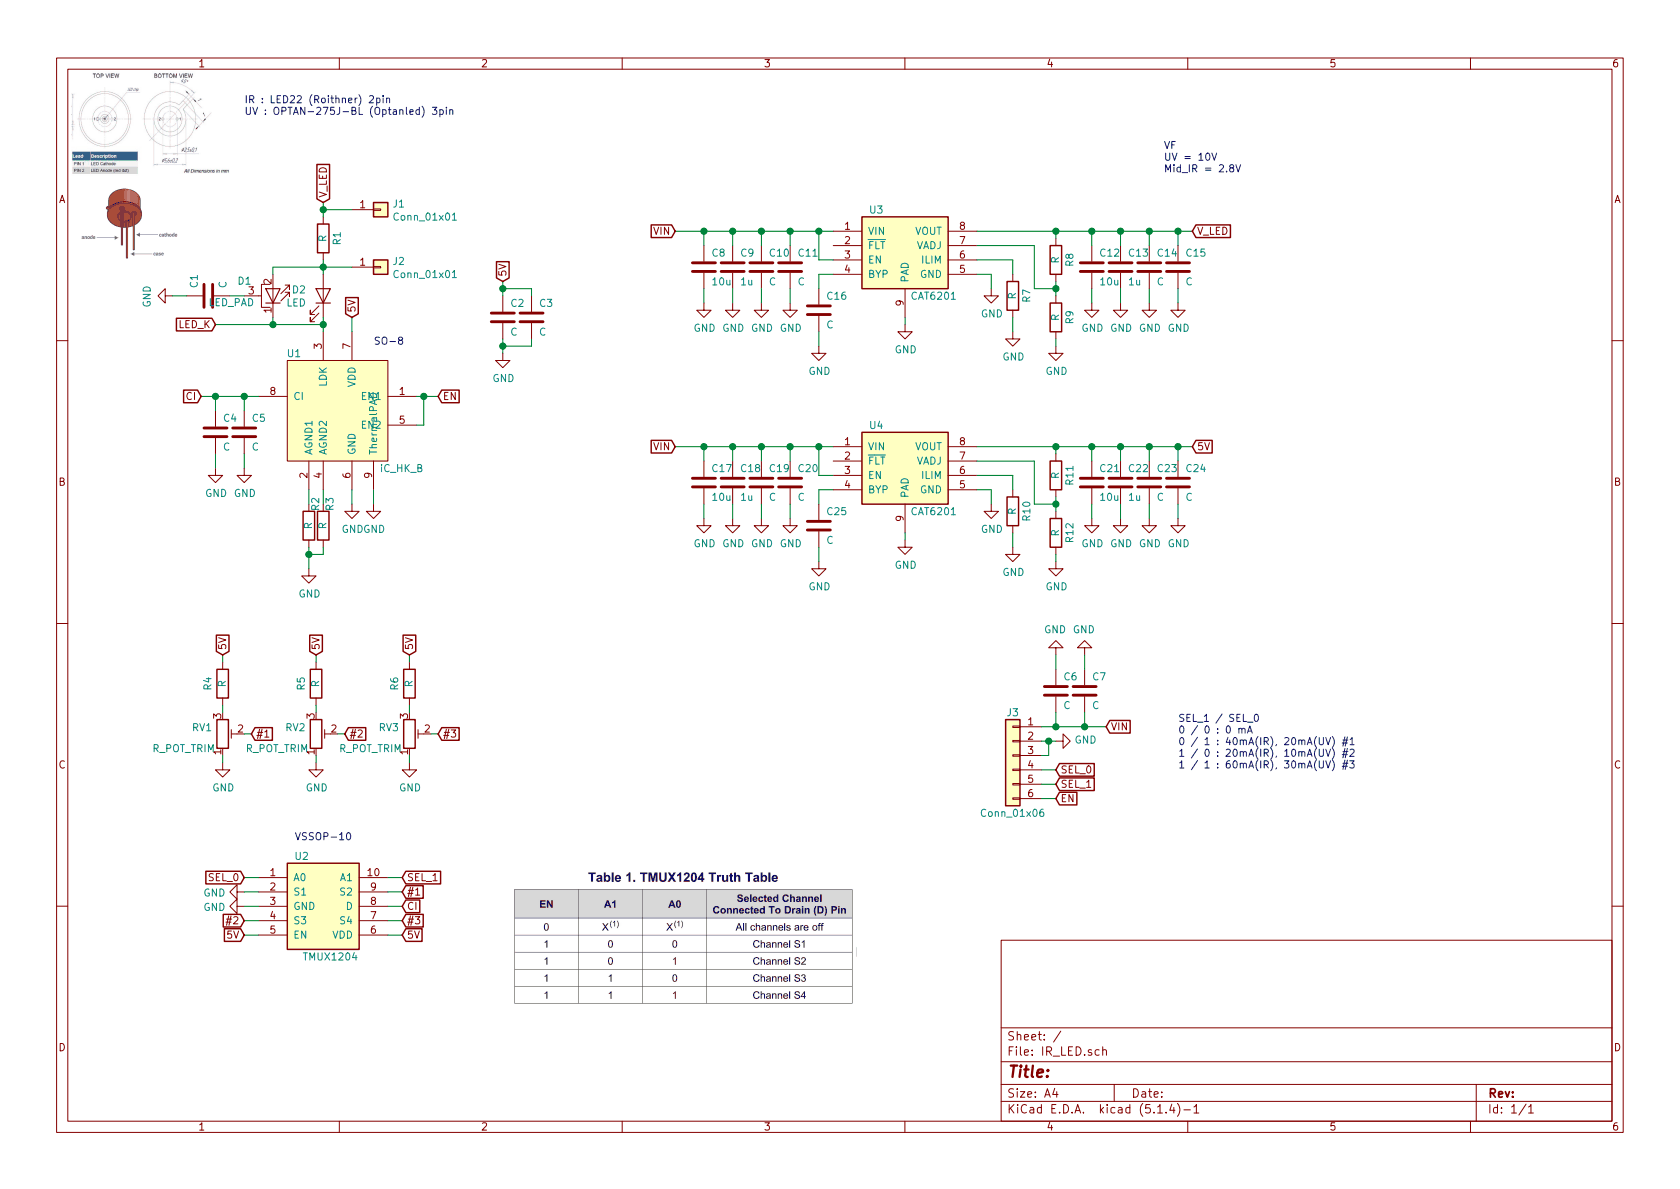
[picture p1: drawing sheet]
EESchema Schematic File Version 4
LIBS:IR_LED-cache
EELAYER 30 0
EELAYER END
$Descr A4 11693 8268
encoding utf-8
Sheet 1 1
Title ""
Date ""
Rev ""
Comp ""
Comment1 ""
Comment2 ""
Comment3 ""
Comment4 ""
$EndDescr
Text GLabel 7700 5050 2    50   Input ~ 0
VIN
$Comp
L power:GND #PWR010
U 1 1
P 7350 5150
F 0 "#PWR010" H 7350 4900 50  0001 C CNN
F 1 "GND" V 7355 5022 50  0000 R CNN
F 2 "" H 7350 5150 50  0001 C CNN
F 3 "" H 7350 5150 50  0001 C CNN
	1    7350 5150
	0    -1   -1   0   
$EndComp
Text GLabel 7350 5350 2    50   Input ~ 0
SEL_0
Text GLabel 7350 5450 2    50   Input ~ 0
SEL_1
Text GLabel 7350 5550 2    50   Input ~ 0
EN
Wire Wire Line
	7350 5550 7250 5550
Wire Wire Line
	7250 5450 7350 5450
Wire Wire Line
	7350 5350 7250 5350
Wire Wire Line
	7250 5150 7300 5150
Wire Wire Line
	7300 5150 7300 5250
Wire Wire Line
	7300 5250 7250 5250
Connection ~ 7300 5150
Wire Wire Line
	7300 5150 7350 5150
Wire Wire Line
	7250 5050 7350 5050
Text Notes 8200 5350 0    50   ~ 0
SEL_1 / SEL_0\n0 / 0 : 0 mA\n0 / 1 : 40mA(IR), 20mA(UV) #1\n1 / 0 : 20mA(IR), 10mA(UV) #2\n1 / 1 : 60mA(IR), 30mA(UV) #3
$Comp
L Wikistar:iC_HK_B U1
U 1 1
P 2350 2850
F 0 "U1" H 2100 3250 50  0000 R CNN
F 1 "iC_HK_B" H 2950 2450 50  0000 R CNN
F 2 "Package_SOIC:SOIC-8-1EP_3.9x4.9mm_P1.27mm" H 2300 3000 50  0001 C CNN
F 3 "" H 2300 3000 50  0001 C CNN
	1    2350 2850
	1    0    0    -1  
$EndComp
$Comp
L Wikistar:TMUX1204 U2
U 1 1
P 2250 6300
F 0 "U2" H 2100 6650 50  0000 C CNN
F 1 "TMUX1204" H 2300 5950 50  0000 C CNN
F 2 "Package_SSOP:VSSOP-10_3.0x3.0mm_P0.5mm" H 2050 6650 50  0001 C CNN
F 3 "" H 2300 5950 50  0001 C CNN
	1    2250 6300
	1    0    0    -1  
$EndComp
Text GLabel 1700 6100 0    50   Input ~ 0
SEL_0
Text GLabel 2800 6100 2    50   Input ~ 0
SEL_1
Text GLabel 2800 6200 2    50   Input ~ 0
#1
Text GLabel 1700 6400 0    50   Input ~ 0
#2
Text GLabel 2800 6400 2    50   Input ~ 0
#3
$Comp
L power:GND #PWR015
U 1 1
P 1700 6300
F 0 "#PWR015" H 1700 6050 50  0001 C CNN
F 1 "GND" V 1705 6172 50  0000 R CNN
F 2 "" H 1700 6300 50  0001 C CNN
F 3 "" H 1700 6300 50  0001 C CNN
	1    1700 6300
	0    1    1    0   
$EndComp
Text GLabel 1700 6500 0    50   Input ~ 0
5V
Text GLabel 2800 6500 2    50   Input ~ 0
5V
Wire Wire Line
	1700 5100 1750 5100
$Comp
L power:GND #PWR011
U 1 1
P 1550 5300
F 0 "#PWR011" H 1550 5050 50  0001 C CNN
F 1 "GND" H 1555 5127 50  0000 C CNN
F 2 "" H 1550 5300 50  0001 C CNN
F 3 "" H 1550 5300 50  0001 C CNN
	1    1550 5300
	1    0    0    -1  
$EndComp
Text GLabel 3050 2750 2    50   Input ~ 0
EN
Wire Wire Line
	3050 2750 2950 2750
Wire Wire Line
	2900 2950 2950 2950
Wire Wire Line
	2950 2950 2950 2750
Connection ~ 2950 2750
Wire Wire Line
	2950 2750 2900 2750
Wire Wire Line
	2250 2300 2250 2250
$Comp
L device:R R1
U 1 1
P 2250 1650
F 0 "R1" V 2150 1650 50  0000 C CNN
F 1 "R" V 2250 1650 50  0000 C CNN
F 2 "Resistor_SMD:R_0603_1608Metric" V 2180 1650 50  0001 C CNN
F 3 "~" H 2250 1650 50  0001 C CNN
	1    2250 1650
	-1   0    0    1   
$EndComp
Text GLabel 2250 1400 1    50   Input ~ 0
V_LED
$Comp
L conn:Conn_01x01 J2
U 1 1
P 2650 1850
F 0 "J2" H 2730 1892 50  0000 L CNN
F 1 "Conn_01x01" H 2730 1801 50  0000 L CNN
F 2 "Pin_Headers:Pin_Header_Straight_1x01_Pitch2.54mm" H 2650 1850 50  0001 C CNN
F 3 "~" H 2650 1850 50  0001 C CNN
	1    2650 1850
	1    0    0    -1  
$EndComp
$Comp
L conn:Conn_01x01 J1
U 1 1
P 2650 1450
F 0 "J1" H 2730 1492 50  0000 L CNN
F 1 "Conn_01x01" H 2730 1401 50  0000 L CNN
F 2 "Pin_Headers:Pin_Header_Straight_1x01_Pitch2.54mm" H 2650 1450 50  0001 C CNN
F 3 "~" H 2650 1450 50  0001 C CNN
	1    2650 1450
	1    0    0    -1  
$EndComp
$Comp
L device:R R2
U 1 1
P 2150 3650
F 0 "R2" V 2100 3500 50  0000 C CNN
F 1 "R" V 2150 3650 50  0000 C CNN
F 2 "Resistor_SMD:R_0603_1608Metric" V 2080 3650 50  0001 C CNN
F 3 "~" H 2150 3650 50  0001 C CNN
	1    2150 3650
	-1   0    0    1   
$EndComp
$Comp
L device:R R3
U 1 1
P 2250 3650
F 0 "R3" V 2200 3500 50  0000 C CNN
F 1 "R" V 2250 3650 50  0000 C CNN
F 2 "Resistor_SMD:R_0603_1608Metric" V 2180 3650 50  0001 C CNN
F 3 "~" H 2250 3650 50  0001 C CNN
	1    2250 3650
	-1   0    0    1   
$EndComp
$Comp
L power:GND #PWR07
U 1 1
P 2150 3950
F 0 "#PWR07" H 2150 3700 50  0001 C CNN
F 1 "GND" H 2155 3777 50  0000 C CNN
F 2 "" H 2150 3950 50  0001 C CNN
F 3 "" H 2150 3950 50  0001 C CNN
	1    2150 3950
	1    0    0    -1  
$EndComp
Wire Wire Line
	2150 3400 2150 3500
Wire Wire Line
	2250 3400 2250 3500
Wire Wire Line
	2150 3800 2150 3850
Wire Wire Line
	2250 3800 2250 3850
Wire Wire Line
	2250 3850 2150 3850
Connection ~ 2150 3850
Wire Wire Line
	2150 3850 2150 3950
$Comp
L power:GND #PWR05
U 1 1
P 2450 3500
F 0 "#PWR05" H 2450 3250 50  0001 C CNN
F 1 "GND" H 2455 3327 50  0000 C CNN
F 2 "" H 2450 3500 50  0001 C CNN
F 3 "" H 2450 3500 50  0001 C CNN
	1    2450 3500
	1    0    0    -1  
$EndComp
Wire Wire Line
	2450 3400 2450 3500
$Comp
L power:GND #PWR06
U 1 1
P 2600 3500
F 0 "#PWR06" H 2600 3250 50  0001 C CNN
F 1 "GND" H 2605 3327 50  0000 C CNN
F 2 "" H 2600 3500 50  0001 C CNN
F 3 "" H 2600 3500 50  0001 C CNN
	1    2600 3500
	1    0    0    -1  
$EndComp
Wire Wire Line
	2600 3500 2600 3400
Text GLabel 2450 2200 1    50   Input ~ 0
5V
$Comp
L device:LED D2
U 1 1
P 2250 2050
F 0 "D2" V 2289 1933 50  0000 R CNN
F 1 "LED" V 2198 1933 50  0000 R CNN
F 2 "LED_THT:LED_D5.0mm" H 2250 2050 50  0001 C CNN
F 3 "~" H 2250 2050 50  0001 C CNN
	1    2250 2050
	0    1    -1   0   
$EndComp
Wire Wire Line
	2450 2200 2450 2300
Wire Wire Line
	2250 1800 2250 1850
Connection ~ 2250 1850
Wire Wire Line
	2250 1850 2250 1900
Text GLabel 1500 2250 0    50   Input ~ 0
LED_K
Wire Wire Line
	2450 1850 2250 1850
Wire Wire Line
	1500 2250 1900 2250
Connection ~ 2250 2250
Wire Wire Line
	2250 2250 2250 2200
Wire Wire Line
	2250 1400 2250 1450
Wire Wire Line
	2250 1450 2450 1450
Connection ~ 2250 1450
Wire Wire Line
	2250 1450 2250 1500
Wire Wire Line
	1700 6100 1800 6100
Wire Wire Line
	1800 6200 1700 6200
Wire Wire Line
	1700 6300 1800 6300
Wire Wire Line
	1800 6400 1700 6400
Wire Wire Line
	1700 6500 1800 6500
Wire Wire Line
	2700 6500 2800 6500
Wire Wire Line
	2800 6400 2700 6400
Wire Wire Line
	2700 6300 2800 6300
Wire Wire Line
	2800 6200 2700 6200
Wire Wire Line
	2700 6100 2800 6100
$Comp
L device:C C5
U 1 1
P 1700 3000
F 0 "C5" H 1750 3100 50  0000 L CNN
F 1 "C" H 1750 2900 50  0000 L CNN
F 2 "Capacitor_SMD:C_0603_1608Metric" H 1738 2850 50  0001 C CNN
F 3 "~" H 1700 3000 50  0001 C CNN
	1    1700 3000
	1    0    0    -1  
$EndComp
$Comp
L power:GND #PWR04
U 1 1
P 1700 3250
F 0 "#PWR04" H 1700 3000 50  0001 C CNN
F 1 "GND" H 1705 3077 50  0000 C CNN
F 2 "" H 1700 3250 50  0001 C CNN
F 3 "" H 1700 3250 50  0001 C CNN
	1    1700 3250
	1    0    0    -1  
$EndComp
Wire Wire Line
	1700 3250 1700 3150
Text GLabel 2800 6300 2    50   Input ~ 0
CI
Wire Wire Line
	1800 2750 1700 2750
Wire Wire Line
	1700 2750 1700 2850
Connection ~ 1700 2750
Text GLabel 1400 2750 0    50   Input ~ 0
CI
$Comp
L device:R_POT_TRIM RV2
U 1 1
P 2200 5100
F 0 "RV2" H 2130 5146 50  0000 R CNN
F 1 "R_POT_TRIM" H 2150 5000 50  0000 R CNN
F 2 "Wiki:ST-32A" H 2200 5100 50  0001 C CNN
F 3 "~" H 2200 5100 50  0001 C CNN
	1    2200 5100
	1    0    0    -1  
$EndComp
Text GLabel 2400 5100 2    50   Input ~ 0
#2
Text GLabel 3050 5100 2    50   Input ~ 0
#3
Wire Wire Line
	1550 5250 1550 5300
Text GLabel 1750 5100 2    50   Input ~ 0
#1
Text GLabel 1550 4550 1    50   Input ~ 0
5V
Wire Wire Line
	1550 4550 1550 4600
Wire Wire Line
	1550 4900 1550 4950
$Comp
L device:R_POT_TRIM RV1
U 1 1
P 1550 5100
F 0 "RV1" H 1480 5146 50  0000 R CNN
F 1 "R_POT_TRIM" H 1500 5000 50  0000 R CNN
F 2 "Wiki:ST-32A" H 1550 5100 50  0001 C CNN
F 3 "~" H 1550 5100 50  0001 C CNN
	1    1550 5100
	1    0    0    -1  
$EndComp
$Comp
L device:R R4
U 1 1
P 1550 4750
F 0 "R4" V 1650 4750 50  0000 C CNN
F 1 "R" V 1550 4750 50  0000 C CNN
F 2 "Resistor_SMD:R_0603_1608Metric" V 1480 4750 50  0001 C CNN
F 3 "~" H 1550 4750 50  0001 C CNN
	1    1550 4750
	-1   0    0    1   
$EndComp
$Comp
L device:R_POT_TRIM RV3
U 1 1
P 2850 5100
F 0 "RV3" H 2780 5146 50  0000 R CNN
F 1 "R_POT_TRIM" H 2800 5000 50  0000 R CNN
F 2 "Wiki:ST-32A" H 2850 5100 50  0001 C CNN
F 3 "~" H 2850 5100 50  0001 C CNN
	1    2850 5100
	1    0    0    -1  
$EndComp
Text GLabel 2200 4550 1    50   Input ~ 0
5V
Wire Wire Line
	2200 4550 2200 4600
Wire Wire Line
	2200 4900 2200 4950
$Comp
L device:R R5
U 1 1
P 2200 4750
F 0 "R5" V 2300 4750 50  0000 C CNN
F 1 "R" V 2200 4750 50  0000 C CNN
F 2 "Resistor_SMD:R_0603_1608Metric" V 2130 4750 50  0001 C CNN
F 3 "~" H 2200 4750 50  0001 C CNN
	1    2200 4750
	-1   0    0    1   
$EndComp
Text GLabel 2850 4550 1    50   Input ~ 0
5V
Wire Wire Line
	2850 4550 2850 4600
Wire Wire Line
	2850 4900 2850 4950
$Comp
L device:R R6
U 1 1
P 2850 4750
F 0 "R6" V 2950 4750 50  0000 C CNN
F 1 "R" V 2850 4750 50  0000 C CNN
F 2 "Resistor_SMD:R_0603_1608Metric" V 2780 4750 50  0001 C CNN
F 3 "~" H 2850 4750 50  0001 C CNN
	1    2850 4750
	-1   0    0    1   
$EndComp
Wire Wire Line
	3050 5100 3000 5100
Wire Wire Line
	2400 5100 2350 5100
$Comp
L power:GND #PWR012
U 1 1
P 2200 5300
F 0 "#PWR012" H 2200 5050 50  0001 C CNN
F 1 "GND" H 2205 5127 50  0000 C CNN
F 2 "" H 2200 5300 50  0001 C CNN
F 3 "" H 2200 5300 50  0001 C CNN
	1    2200 5300
	1    0    0    -1  
$EndComp
Wire Wire Line
	2200 5250 2200 5300
$Comp
L power:GND #PWR013
U 1 1
P 2850 5300
F 0 "#PWR013" H 2850 5050 50  0001 C CNN
F 1 "GND" H 2855 5127 50  0000 C CNN
F 2 "" H 2850 5300 50  0001 C CNN
F 3 "" H 2850 5300 50  0001 C CNN
	1    2850 5300
	1    0    0    -1  
$EndComp
Wire Wire Line
	2850 5250 2850 5300
Wire Wire Line
	1500 3250 1500 3150
$Comp
L power:GND #PWR03
U 1 1
P 1500 3250
F 0 "#PWR03" H 1500 3000 50  0001 C CNN
F 1 "GND" H 1505 3077 50  0000 C CNN
F 2 "" H 1500 3250 50  0001 C CNN
F 3 "" H 1500 3250 50  0001 C CNN
	1    1500 3250
	1    0    0    -1  
$EndComp
Wire Wire Line
	1700 2750 1500 2750
Wire Wire Line
	1400 2750 1500 2750
Connection ~ 1500 2750
Wire Wire Line
	1500 2750 1500 2850
$Comp
L device:C C4
U 1 1
P 1500 3000
F 0 "C4" H 1550 3100 50  0000 L CNN
F 1 "C" H 1550 2900 50  0000 L CNN
F 2 "Capacitor_SMD:C_0603_1608Metric" H 1538 2850 50  0001 C CNN
F 3 "~" H 1500 3000 50  0001 C CNN
	1    1500 3000
	1    0    0    -1  
$EndComp
Text Notes 2600 2400 0    50   ~ 0
SO-8
Text Notes 2050 5850 0    50   ~ 0
VSSOP-10
Text Notes 1700 800  0    50   ~ 0
IR : LED22 (Roithner) 2pin\nUV : OPTAN-275J-BL (Optanled) 3pin
$Comp
L device:C C6
U 1 1
P 7350 4800
F 0 "C6" H 7400 4900 50  0000 L CNN
F 1 "C" H 7400 4700 50  0000 L CNN
F 2 "Capacitor_SMD:C_0603_1608Metric" H 7388 4650 50  0001 C CNN
F 3 "~" H 7350 4800 50  0001 C CNN
	1    7350 4800
	1    0    0    -1  
$EndComp
$Comp
L device:C C7
U 1 1
P 7550 4800
F 0 "C7" H 7600 4900 50  0000 L CNN
F 1 "C" H 7600 4700 50  0000 L CNN
F 2 "Capacitor_SMD:C_0603_1608Metric" H 7588 4650 50  0001 C CNN
F 3 "~" H 7550 4800 50  0001 C CNN
	1    7550 4800
	1    0    0    -1  
$EndComp
Wire Wire Line
	7350 4950 7350 5050
Connection ~ 7350 5050
Wire Wire Line
	7350 5050 7550 5050
Wire Wire Line
	7550 4950 7550 5050
Connection ~ 7550 5050
Wire Wire Line
	7550 5050 7700 5050
$Comp
L power:GND #PWR08
U 1 1
P 7350 4550
F 0 "#PWR08" H 7350 4300 50  0001 C CNN
F 1 "GND" H 7355 4377 50  0000 C CNN
F 2 "" H 7350 4550 50  0001 C CNN
F 3 "" H 7350 4550 50  0001 C CNN
	1    7350 4550
	-1   0    0    1   
$EndComp
Wire Wire Line
	7350 4550 7350 4650
$Comp
L power:GND #PWR09
U 1 1
P 7550 4550
F 0 "#PWR09" H 7550 4300 50  0001 C CNN
F 1 "GND" H 7555 4377 50  0000 C CNN
F 2 "" H 7550 4550 50  0001 C CNN
F 3 "" H 7550 4550 50  0001 C CNN
	1    7550 4550
	-1   0    0    1   
$EndComp
Wire Wire Line
	7550 4550 7550 4650
$Comp
L device:C C2
U 1 1
P 3500 2200
F 0 "C2" H 3550 2300 50  0000 L CNN
F 1 "C" H 3550 2100 50  0000 L CNN
F 2 "Capacitor_SMD:C_0603_1608Metric" H 3538 2050 50  0001 C CNN
F 3 "~" H 3500 2200 50  0001 C CNN
	1    3500 2200
	1    0    0    -1  
$EndComp
Text GLabel 3500 1950 1    50   Input ~ 0
5V
$Comp
L power:GND #PWR02
U 1 1
P 3500 2450
F 0 "#PWR02" H 3500 2200 50  0001 C CNN
F 1 "GND" H 3505 2277 50  0000 C CNN
F 2 "" H 3500 2450 50  0001 C CNN
F 3 "" H 3500 2450 50  0001 C CNN
	1    3500 2450
	1    0    0    -1  
$EndComp
Wire Wire Line
	3500 2450 3500 2400
Wire Wire Line
	3500 2050 3500 2000
$Comp
L device:C C3
U 1 1
P 3700 2200
F 0 "C3" H 3750 2300 50  0000 L CNN
F 1 "C" H 3750 2100 50  0000 L CNN
F 2 "Capacitor_SMD:C_0603_1608Metric" H 3738 2050 50  0001 C CNN
F 3 "~" H 3700 2200 50  0001 C CNN
	1    3700 2200
	1    0    0    -1  
$EndComp
Wire Wire Line
	3500 2000 3700 2000
Wire Wire Line
	3700 2000 3700 2050
Connection ~ 3500 2000
Wire Wire Line
	3500 2000 3500 1950
Wire Wire Line
	3700 2350 3700 2400
Wire Wire Line
	3700 2400 3500 2400
Connection ~ 3500 2400
Wire Wire Line
	3500 2400 3500 2350
$Comp
L device:LED_PAD D1
U 1 1
P 1900 2050
F 0 "D1" V 2000 1800 50  0000 L CNN
F 1 "LED_PAD" V 1850 1600 50  0000 L CNN
F 2 "LED_THT:LED_D5.0mm" H 1900 2050 50  0001 C CNN
F 3 "~" H 1900 2050 50  0001 C CNN
	1    1900 2050
	0    1    -1   0   
$EndComp
Wire Wire Line
	1900 1900 1900 1850
Wire Wire Line
	1900 1850 2250 1850
Wire Wire Line
	1900 2200 1900 2250
Connection ~ 1900 2250
Wire Wire Line
	1900 2250 2250 2250
$Comp
L power:GND #PWR01
U 1 1
P 1200 2050
F 0 "#PWR01" H 1200 1800 50  0001 C CNN
F 1 "GND" H 1205 1877 50  0000 C CNN
F 2 "" H 1200 2050 50  0001 C CNN
F 3 "" H 1200 2050 50  0001 C CNN
	1    1200 2050
	0    1    1    0   
$EndComp
Wire Wire Line
	1200 2050 1300 2050
Wire Wire Line
	1600 2050 1700 2050
$Comp
L device:C C1
U 1 1
P 1450 2050
F 0 "C1" H 1500 2150 50  0000 L CNN
F 1 "C" H 1500 1950 50  0000 L CNN
F 2 "Capacitor_SMD:C_0603_1608Metric" H 1488 1900 50  0001 C CNN
F 3 "~" H 1450 2050 50  0001 C CNN
	1    1450 2050
	0    -1   -1   0   
$EndComp
$Comp
L conn:Conn_01x06 J3
U 1 1
P 7050 5250
F 0 "J3" H 7050 5550 50  0000 C CNN
F 1 "Conn_01x06" H 7050 4850 50  0000 C CNN
F 2 "Wiki:5268-06A" H 7050 5250 50  0001 C CNN
F 3 "~" H 7050 5250 50  0001 C CNN
	1    7050 5250
	-1   0    0    -1  
$EndComp
$Comp
L power:GND #PWR014
U 1 1
P 1700 6200
F 0 "#PWR014" H 1700 5950 50  0001 C CNN
F 1 "GND" V 1705 6072 50  0000 R CNN
F 2 "" H 1700 6200 50  0001 C CNN
F 3 "" H 1700 6200 50  0001 C CNN
	1    1700 6200
	0    1    1    0   
$EndComp
Text GLabel 8300 3100 2    50   Input ~ 0
5V
Text GLabel 8300 1600 2    50   Input ~ 0
V_LED
$Comp
L device:C C8
U 1 1
P 4900 1850
F 0 "C8" H 4950 1950 50  0000 L CNN
F 1 "10u" H 4950 1750 50  0000 L CNN
F 2 "Capacitor_SMD:C_1206_3216Metric" H 4938 1700 50  0001 C CNN
F 3 "~" H 4900 1850 50  0001 C CNN
	1    4900 1850
	1    0    0    -1  
$EndComp
$Comp
L device:C C10
U 1 1
P 5300 1850
F 0 "C10" H 5350 1950 50  0000 L CNN
F 1 "C" H 5350 1750 50  0000 L CNN
F 2 "Capacitor_SMD:C_0603_1608Metric" H 5338 1700 50  0001 C CNN
F 3 "~" H 5300 1850 50  0001 C CNN
	1    5300 1850
	1    0    0    -1  
$EndComp
$Comp
L device:C C14
U 1 1
P 8000 1850
F 0 "C14" H 8050 1950 50  0000 L CNN
F 1 "C" H 8050 1750 50  0000 L CNN
F 2 "Capacitor_SMD:C_0603_1608Metric" H 8038 1700 50  0001 C CNN
F 3 "~" H 8000 1850 50  0001 C CNN
	1    8000 1850
	1    0    0    -1  
$EndComp
$Comp
L power:GND #PWR016
U 1 1
P 5700 2400
F 0 "#PWR016" H 5700 2150 50  0001 C CNN
F 1 "GND" H 5705 2227 50  0000 C CNN
F 2 "" H 5700 2400 50  0001 C CNN
F 3 "" H 5700 2400 50  0001 C CNN
	1    5700 2400
	1    0    0    -1  
$EndComp
Wire Wire Line
	5500 1600 5500 1700
$Comp
L power:GND #PWR020
U 1 1
P 5500 2100
F 0 "#PWR020" H 5500 1850 50  0001 C CNN
F 1 "GND" H 5505 1927 50  0000 C CNN
F 2 "" H 5500 2100 50  0001 C CNN
F 3 "" H 5500 2100 50  0001 C CNN
	1    5500 2100
	1    0    0    -1  
$EndComp
Wire Wire Line
	5500 2100 5500 2000
$Comp
L power:GND #PWR019
U 1 1
P 5300 2100
F 0 "#PWR019" H 5300 1850 50  0001 C CNN
F 1 "GND" H 5305 1927 50  0000 C CNN
F 2 "" H 5300 2100 50  0001 C CNN
F 3 "" H 5300 2100 50  0001 C CNN
	1    5300 2100
	1    0    0    -1  
$EndComp
Wire Wire Line
	5300 2100 5300 2000
$Comp
L power:GND #PWR018
U 1 1
P 5100 2100
F 0 "#PWR018" H 5100 1850 50  0001 C CNN
F 1 "GND" H 5105 1927 50  0000 C CNN
F 2 "" H 5100 2100 50  0001 C CNN
F 3 "" H 5100 2100 50  0001 C CNN
	1    5100 2100
	1    0    0    -1  
$EndComp
Wire Wire Line
	5100 2100 5100 2000
Wire Wire Line
	5500 1600 5300 1600
Wire Wire Line
	5300 1600 5300 1700
Wire Wire Line
	5300 1600 5100 1600
Wire Wire Line
	5100 1600 5100 1700
Connection ~ 5300 1600
Text GLabel 4700 1600 0    50   Input ~ 0
VIN
Wire Wire Line
	4700 1600 4900 1600
Connection ~ 5100 1600
Wire Wire Line
	4900 1700 4900 1600
Connection ~ 4900 1600
Wire Wire Line
	4900 1600 5100 1600
$Comp
L power:GND #PWR017
U 1 1
P 4900 2100
F 0 "#PWR017" H 4900 1850 50  0001 C CNN
F 1 "GND" H 4905 1927 50  0000 C CNN
F 2 "" H 4900 2100 50  0001 C CNN
F 3 "" H 4900 2100 50  0001 C CNN
	1    4900 2100
	1    0    0    -1  
$EndComp
Wire Wire Line
	4900 2100 4900 2000
$Comp
L device:C C9
U 1 1
P 5100 1850
F 0 "C9" H 5150 1950 50  0000 L CNN
F 1 "1u" H 5150 1750 50  0000 L CNN
F 2 "Capacitor_SMD:C_0603_1608Metric" H 5138 1700 50  0001 C CNN
F 3 "~" H 5100 1850 50  0001 C CNN
	1    5100 1850
	1    0    0    -1  
$EndComp
$Comp
L device:R R8
U 1 1
P 7350 1800
F 0 "R8" V 7250 1800 50  0000 C CNN
F 1 "R" V 7350 1800 50  0000 C CNN
F 2 "Resistor_SMD:R_0603_1608Metric" V 7280 1800 50  0001 C CNN
F 3 "~" H 7350 1800 50  0001 C CNN
	1    7350 1800
	-1   0    0    1   
$EndComp
$Comp
L device:R R7
U 1 1
P 7050 2050
F 0 "R7" V 6950 2050 50  0000 C CNN
F 1 "R" V 7050 2050 50  0000 C CNN
F 2 "Resistor_SMD:R_0603_1608Metric" V 6980 2050 50  0001 C CNN
F 3 "~" H 7050 2050 50  0001 C CNN
	1    7050 2050
	-1   0    0    1   
$EndComp
$Comp
L power:GND #PWR025
U 1 1
P 7350 2400
F 0 "#PWR025" H 7350 2150 50  0001 C CNN
F 1 "GND" H 7355 2227 50  0000 C CNN
F 2 "" H 7350 2400 50  0001 C CNN
F 3 "" H 7350 2400 50  0001 C CNN
	1    7350 2400
	1    0    0    -1  
$EndComp
Wire Wire Line
	7350 2400 7350 2350
$Comp
L device:C C11
U 1 1
P 5500 1850
F 0 "C11" H 5550 1950 50  0000 L CNN
F 1 "C" H 5550 1750 50  0000 L CNN
F 2 "Capacitor_SMD:C_0603_1608Metric" H 5538 1700 50  0001 C CNN
F 3 "~" H 5500 1850 50  0001 C CNN
	1    5500 1850
	1    0    0    -1  
$EndComp
$Comp
L device:C C13
U 1 1
P 7800 1850
F 0 "C13" H 7850 1950 50  0000 L CNN
F 1 "1u" H 7850 1750 50  0000 L CNN
F 2 "Capacitor_SMD:C_0603_1608Metric" H 7838 1700 50  0001 C CNN
F 3 "~" H 7800 1850 50  0001 C CNN
	1    7800 1850
	1    0    0    -1  
$EndComp
$Comp
L device:C C15
U 1 1
P 8200 1850
F 0 "C15" H 8250 1950 50  0000 L CNN
F 1 "C" H 8250 1750 50  0000 L CNN
F 2 "Capacitor_SMD:C_0603_1608Metric" H 8238 1700 50  0001 C CNN
F 3 "~" H 8200 1850 50  0001 C CNN
	1    8200 1850
	1    0    0    -1  
$EndComp
Wire Wire Line
	8300 1600 8200 1600
Wire Wire Line
	8200 1600 8200 1700
Wire Wire Line
	8200 1600 8000 1600
Connection ~ 8200 1600
Wire Wire Line
	7600 1700 7600 1600
Wire Wire Line
	7800 1700 7800 1600
Connection ~ 7800 1600
Wire Wire Line
	7800 1600 7600 1600
Wire Wire Line
	8000 1700 8000 1600
Connection ~ 8000 1600
Wire Wire Line
	8000 1600 7800 1600
$Comp
L power:GND #PWR024
U 1 1
P 8200 2100
F 0 "#PWR024" H 8200 1850 50  0001 C CNN
F 1 "GND" H 8205 1927 50  0000 C CNN
F 2 "" H 8200 2100 50  0001 C CNN
F 3 "" H 8200 2100 50  0001 C CNN
	1    8200 2100
	1    0    0    -1  
$EndComp
Wire Wire Line
	8200 2100 8200 2000
$Comp
L power:GND #PWR023
U 1 1
P 8000 2100
F 0 "#PWR023" H 8000 1850 50  0001 C CNN
F 1 "GND" H 8005 1927 50  0000 C CNN
F 2 "" H 8000 2100 50  0001 C CNN
F 3 "" H 8000 2100 50  0001 C CNN
	1    8000 2100
	1    0    0    -1  
$EndComp
Wire Wire Line
	8000 2100 8000 2000
$Comp
L power:GND #PWR022
U 1 1
P 7800 2100
F 0 "#PWR022" H 7800 1850 50  0001 C CNN
F 1 "GND" H 7805 1927 50  0000 C CNN
F 2 "" H 7800 2100 50  0001 C CNN
F 3 "" H 7800 2100 50  0001 C CNN
	1    7800 2100
	1    0    0    -1  
$EndComp
Wire Wire Line
	7800 2100 7800 2000
$Comp
L power:GND #PWR021
U 1 1
P 7600 2100
F 0 "#PWR021" H 7600 1850 50  0001 C CNN
F 1 "GND" H 7605 1927 50  0000 C CNN
F 2 "" H 7600 2100 50  0001 C CNN
F 3 "" H 7600 2100 50  0001 C CNN
	1    7600 2100
	1    0    0    -1  
$EndComp
Wire Wire Line
	7600 2100 7600 2000
$Comp
L device:C C12
U 1 1
P 7600 1850
F 0 "C12" H 7650 1950 50  0000 L CNN
F 1 "10u" H 7650 1750 50  0000 L CNN
F 2 "Capacitor_SMD:C_1206_3216Metric" H 7638 1700 50  0001 C CNN
F 3 "~" H 7600 1850 50  0001 C CNN
	1    7600 1850
	1    0    0    -1  
$EndComp
Wire Wire Line
	5800 1600 5700 1600
Connection ~ 5500 1600
Wire Wire Line
	7350 1600 7350 1650
Wire Wire Line
	7600 1600 7350 1600
Connection ~ 7600 1600
Text Notes 8100 1200 0    50   ~ 0
VF\nUV = 10V\nMid_IR = 2.8V
$Comp
L power:GND #PWR027
U 1 1
P 6300 2250
F 0 "#PWR027" H 6300 2000 50  0001 C CNN
F 1 "GND" H 6305 2077 50  0000 C CNN
F 2 "" H 6300 2250 50  0001 C CNN
F 3 "" H 6300 2250 50  0001 C CNN
	1    6300 2250
	1    0    0    -1  
$EndComp
$Comp
L Wikistar:CAT6201 U3
U 1 1
P 6300 1750
F 0 "U3" H 6100 2050 50  0000 C CNN
F 1 "CAT6201" H 6500 1450 50  0000 C CNN
F 2 "Wiki:TDFN-8(ON semi)" H 6500 1450 50  0001 C CNN
F 3 "" H 6100 2050 50  0001 C CNN
	1    6300 1750
	1    0    0    -1  
$EndComp
Wire Wire Line
	7350 1950 7350 2000
Wire Wire Line
	5800 1800 5700 1800
Wire Wire Line
	5700 1800 5700 1600
Connection ~ 5700 1600
Wire Wire Line
	5700 1600 5500 1600
$Comp
L device:C C16
U 1 1
P 5700 2150
F 0 "C16" H 5750 2250 50  0000 L CNN
F 1 "C" H 5750 2050 50  0000 L CNN
F 2 "Capacitor_SMD:C_0603_1608Metric" H 5738 2000 50  0001 C CNN
F 3 "~" H 5700 2150 50  0001 C CNN
	1    5700 2150
	1    0    0    -1  
$EndComp
Wire Wire Line
	5800 1900 5700 1900
Wire Wire Line
	5700 1900 5700 2000
Wire Wire Line
	5700 2400 5700 2300
Wire Wire Line
	6300 2200 6300 2250
$Comp
L power:GND #PWR026
U 1 1
P 6900 2000
F 0 "#PWR026" H 6900 1750 50  0001 C CNN
F 1 "GND" H 6905 1827 50  0000 C CNN
F 2 "" H 6900 2000 50  0001 C CNN
F 3 "" H 6900 2000 50  0001 C CNN
	1    6900 2000
	1    0    0    -1  
$EndComp
Wire Wire Line
	6900 2000 6900 1900
Wire Wire Line
	6900 1900 6800 1900
$Comp
L device:R R9
U 1 1
P 7350 2200
F 0 "R9" V 7250 2200 50  0000 C CNN
F 1 "R" V 7350 2200 50  0000 C CNN
F 2 "Resistor_SMD:R_0603_1608Metric" V 7280 2200 50  0001 C CNN
F 3 "~" H 7350 2200 50  0001 C CNN
	1    7350 2200
	-1   0    0    1   
$EndComp
Wire Wire Line
	6800 1800 7050 1800
Wire Wire Line
	7050 1800 7050 1900
$Comp
L power:GND #PWR028
U 1 1
P 7050 2300
F 0 "#PWR028" H 7050 2050 50  0001 C CNN
F 1 "GND" H 7055 2127 50  0000 C CNN
F 2 "" H 7050 2300 50  0001 C CNN
F 3 "" H 7050 2300 50  0001 C CNN
	1    7050 2300
	1    0    0    -1  
$EndComp
Wire Wire Line
	7050 2300 7050 2200
Wire Wire Line
	6800 1700 7200 1700
Wire Wire Line
	7200 1700 7200 2000
Wire Wire Line
	7200 2000 7350 2000
Connection ~ 7350 2000
Wire Wire Line
	7350 2000 7350 2050
Wire Wire Line
	7350 1600 6800 1600
Connection ~ 7350 1600
$Comp
L device:C C17
U 1 1
P 4900 3350
F 0 "C17" H 4950 3450 50  0000 L CNN
F 1 "10u" H 4950 3250 50  0000 L CNN
F 2 "Capacitor_SMD:C_1206_3216Metric" H 4938 3200 50  0001 C CNN
F 3 "~" H 4900 3350 50  0001 C CNN
	1    4900 3350
	1    0    0    -1  
$EndComp
$Comp
L device:C C19
U 1 1
P 5300 3350
F 0 "C19" H 5350 3450 50  0000 L CNN
F 1 "C" H 5350 3250 50  0000 L CNN
F 2 "Capacitor_SMD:C_0603_1608Metric" H 5338 3200 50  0001 C CNN
F 3 "~" H 5300 3350 50  0001 C CNN
	1    5300 3350
	1    0    0    -1  
$EndComp
$Comp
L device:C C23
U 1 1
P 8000 3350
F 0 "C23" H 8050 3450 50  0000 L CNN
F 1 "C" H 8050 3250 50  0000 L CNN
F 2 "Capacitor_SMD:C_0603_1608Metric" H 8038 3200 50  0001 C CNN
F 3 "~" H 8000 3350 50  0001 C CNN
	1    8000 3350
	1    0    0    -1  
$EndComp
$Comp
L power:GND #PWR040
U 1 1
P 5700 3900
F 0 "#PWR040" H 5700 3650 50  0001 C CNN
F 1 "GND" H 5705 3727 50  0000 C CNN
F 2 "" H 5700 3900 50  0001 C CNN
F 3 "" H 5700 3900 50  0001 C CNN
	1    5700 3900
	1    0    0    -1  
$EndComp
Wire Wire Line
	5500 3100 5500 3200
$Comp
L power:GND #PWR033
U 1 1
P 5500 3600
F 0 "#PWR033" H 5500 3350 50  0001 C CNN
F 1 "GND" H 5505 3427 50  0000 C CNN
F 2 "" H 5500 3600 50  0001 C CNN
F 3 "" H 5500 3600 50  0001 C CNN
	1    5500 3600
	1    0    0    -1  
$EndComp
Wire Wire Line
	5500 3600 5500 3500
$Comp
L power:GND #PWR032
U 1 1
P 5300 3600
F 0 "#PWR032" H 5300 3350 50  0001 C CNN
F 1 "GND" H 5305 3427 50  0000 C CNN
F 2 "" H 5300 3600 50  0001 C CNN
F 3 "" H 5300 3600 50  0001 C CNN
	1    5300 3600
	1    0    0    -1  
$EndComp
Wire Wire Line
	5300 3600 5300 3500
$Comp
L power:GND #PWR031
U 1 1
P 5100 3600
F 0 "#PWR031" H 5100 3350 50  0001 C CNN
F 1 "GND" H 5105 3427 50  0000 C CNN
F 2 "" H 5100 3600 50  0001 C CNN
F 3 "" H 5100 3600 50  0001 C CNN
	1    5100 3600
	1    0    0    -1  
$EndComp
Wire Wire Line
	5100 3600 5100 3500
Wire Wire Line
	5500 3100 5300 3100
Wire Wire Line
	5300 3100 5300 3200
Wire Wire Line
	5300 3100 5100 3100
Wire Wire Line
	5100 3100 5100 3200
Connection ~ 5300 3100
Text GLabel 4700 3100 0    50   Input ~ 0
VIN
Wire Wire Line
	4700 3100 4900 3100
Connection ~ 5100 3100
Wire Wire Line
	4900 3200 4900 3100
Connection ~ 4900 3100
Wire Wire Line
	4900 3100 5100 3100
$Comp
L power:GND #PWR030
U 1 1
P 4900 3600
F 0 "#PWR030" H 4900 3350 50  0001 C CNN
F 1 "GND" H 4905 3427 50  0000 C CNN
F 2 "" H 4900 3600 50  0001 C CNN
F 3 "" H 4900 3600 50  0001 C CNN
	1    4900 3600
	1    0    0    -1  
$EndComp
Wire Wire Line
	4900 3600 4900 3500
$Comp
L device:C C18
U 1 1
P 5100 3350
F 0 "C18" H 5150 3450 50  0000 L CNN
F 1 "1u" H 5150 3250 50  0000 L CNN
F 2 "Capacitor_SMD:C_0603_1608Metric" H 5138 3200 50  0001 C CNN
F 3 "~" H 5100 3350 50  0001 C CNN
	1    5100 3350
	1    0    0    -1  
$EndComp
$Comp
L device:R R12
U 1 1
P 7350 3700
F 0 "R12" V 7250 3700 50  0000 C CNN
F 1 "R" V 7350 3700 50  0000 C CNN
F 2 "Resistor_SMD:R_0603_1608Metric" V 7280 3700 50  0001 C CNN
F 3 "~" H 7350 3700 50  0001 C CNN
	1    7350 3700
	-1   0    0    1   
$EndComp
$Comp
L device:R R10
U 1 1
P 7050 3550
F 0 "R10" V 6950 3550 50  0000 C CNN
F 1 "R" V 7050 3550 50  0000 C CNN
F 2 "Resistor_SMD:R_0603_1608Metric" V 6980 3550 50  0001 C CNN
F 3 "~" H 7050 3550 50  0001 C CNN
	1    7050 3550
	-1   0    0    1   
$EndComp
$Comp
L power:GND #PWR041
U 1 1
P 7350 3900
F 0 "#PWR041" H 7350 3650 50  0001 C CNN
F 1 "GND" H 7355 3727 50  0000 C CNN
F 2 "" H 7350 3900 50  0001 C CNN
F 3 "" H 7350 3900 50  0001 C CNN
	1    7350 3900
	1    0    0    -1  
$EndComp
Wire Wire Line
	7350 3900 7350 3850
$Comp
L device:C C20
U 1 1
P 5500 3350
F 0 "C20" H 5550 3450 50  0000 L CNN
F 1 "C" H 5550 3250 50  0000 L CNN
F 2 "Capacitor_SMD:C_0603_1608Metric" H 5538 3200 50  0001 C CNN
F 3 "~" H 5500 3350 50  0001 C CNN
	1    5500 3350
	1    0    0    -1  
$EndComp
$Comp
L device:C C22
U 1 1
P 7800 3350
F 0 "C22" H 7850 3450 50  0000 L CNN
F 1 "1u" H 7850 3250 50  0000 L CNN
F 2 "Capacitor_SMD:C_0603_1608Metric" H 7838 3200 50  0001 C CNN
F 3 "~" H 7800 3350 50  0001 C CNN
	1    7800 3350
	1    0    0    -1  
$EndComp
$Comp
L device:C C24
U 1 1
P 8200 3350
F 0 "C24" H 8250 3450 50  0000 L CNN
F 1 "C" H 8250 3250 50  0000 L CNN
F 2 "Capacitor_SMD:C_0603_1608Metric" H 8238 3200 50  0001 C CNN
F 3 "~" H 8200 3350 50  0001 C CNN
	1    8200 3350
	1    0    0    -1  
$EndComp
Wire Wire Line
	8300 3100 8200 3100
Wire Wire Line
	8200 3100 8200 3200
Wire Wire Line
	8200 3100 8000 3100
Connection ~ 8200 3100
Wire Wire Line
	7600 3200 7600 3100
Wire Wire Line
	7800 3200 7800 3100
Connection ~ 7800 3100
Wire Wire Line
	7800 3100 7600 3100
Wire Wire Line
	8000 3200 8000 3100
Connection ~ 8000 3100
Wire Wire Line
	8000 3100 7800 3100
$Comp
L power:GND #PWR037
U 1 1
P 8200 3600
F 0 "#PWR037" H 8200 3350 50  0001 C CNN
F 1 "GND" H 8205 3427 50  0000 C CNN
F 2 "" H 8200 3600 50  0001 C CNN
F 3 "" H 8200 3600 50  0001 C CNN
	1    8200 3600
	1    0    0    -1  
$EndComp
Wire Wire Line
	8200 3600 8200 3500
$Comp
L power:GND #PWR036
U 1 1
P 8000 3600
F 0 "#PWR036" H 8000 3350 50  0001 C CNN
F 1 "GND" H 8005 3427 50  0000 C CNN
F 2 "" H 8000 3600 50  0001 C CNN
F 3 "" H 8000 3600 50  0001 C CNN
	1    8000 3600
	1    0    0    -1  
$EndComp
Wire Wire Line
	8000 3600 8000 3500
$Comp
L power:GND #PWR035
U 1 1
P 7800 3600
F 0 "#PWR035" H 7800 3350 50  0001 C CNN
F 1 "GND" H 7805 3427 50  0000 C CNN
F 2 "" H 7800 3600 50  0001 C CNN
F 3 "" H 7800 3600 50  0001 C CNN
	1    7800 3600
	1    0    0    -1  
$EndComp
Wire Wire Line
	7800 3600 7800 3500
$Comp
L power:GND #PWR034
U 1 1
P 7600 3600
F 0 "#PWR034" H 7600 3350 50  0001 C CNN
F 1 "GND" H 7605 3427 50  0000 C CNN
F 2 "" H 7600 3600 50  0001 C CNN
F 3 "" H 7600 3600 50  0001 C CNN
	1    7600 3600
	1    0    0    -1  
$EndComp
Wire Wire Line
	7600 3600 7600 3500
$Comp
L device:C C21
U 1 1
P 7600 3350
F 0 "C21" H 7650 3450 50  0000 L CNN
F 1 "10u" H 7650 3250 50  0000 L CNN
F 2 "Capacitor_SMD:C_1206_3216Metric" H 7638 3200 50  0001 C CNN
F 3 "~" H 7600 3350 50  0001 C CNN
	1    7600 3350
	1    0    0    -1  
$EndComp
Wire Wire Line
	5800 3100 5700 3100
Connection ~ 5500 3100
Wire Wire Line
	7350 3100 7350 3150
Wire Wire Line
	7600 3100 7350 3100
Connection ~ 7600 3100
$Comp
L power:GND #PWR038
U 1 1
P 6300 3750
F 0 "#PWR038" H 6300 3500 50  0001 C CNN
F 1 "GND" H 6305 3577 50  0000 C CNN
F 2 "" H 6300 3750 50  0001 C CNN
F 3 "" H 6300 3750 50  0001 C CNN
	1    6300 3750
	1    0    0    -1  
$EndComp
$Comp
L Wikistar:CAT6201 U4
U 1 1
P 6300 3250
F 0 "U4" H 6100 3550 50  0000 C CNN
F 1 "CAT6201" H 6500 2950 50  0000 C CNN
F 2 "Wiki:TDFN-8(ON semi)" H 6500 2950 50  0001 C CNN
F 3 "" H 6100 3550 50  0001 C CNN
	1    6300 3250
	1    0    0    -1  
$EndComp
Wire Wire Line
	7350 3450 7350 3500
Wire Wire Line
	5800 3300 5700 3300
Wire Wire Line
	5700 3300 5700 3100
Connection ~ 5700 3100
Wire Wire Line
	5700 3100 5500 3100
$Comp
L device:C C25
U 1 1
P 5700 3650
F 0 "C25" H 5750 3750 50  0000 L CNN
F 1 "C" H 5750 3550 50  0000 L CNN
F 2 "Capacitor_SMD:C_0603_1608Metric" H 5738 3500 50  0001 C CNN
F 3 "~" H 5700 3650 50  0001 C CNN
	1    5700 3650
	1    0    0    -1  
$EndComp
Wire Wire Line
	5800 3400 5700 3400
Wire Wire Line
	5700 3400 5700 3500
Wire Wire Line
	5700 3900 5700 3800
Wire Wire Line
	6300 3700 6300 3750
$Comp
L power:GND #PWR029
U 1 1
P 6900 3500
F 0 "#PWR029" H 6900 3250 50  0001 C CNN
F 1 "GND" H 6905 3327 50  0000 C CNN
F 2 "" H 6900 3500 50  0001 C CNN
F 3 "" H 6900 3500 50  0001 C CNN
	1    6900 3500
	1    0    0    -1  
$EndComp
Wire Wire Line
	6900 3500 6900 3400
Wire Wire Line
	6900 3400 6800 3400
$Comp
L device:R R11
U 1 1
P 7350 3300
F 0 "R11" V 7250 3300 50  0000 C CNN
F 1 "R" V 7350 3300 50  0000 C CNN
F 2 "Resistor_SMD:R_0603_1608Metric" V 7280 3300 50  0001 C CNN
F 3 "~" H 7350 3300 50  0001 C CNN
	1    7350 3300
	-1   0    0    1   
$EndComp
Wire Wire Line
	6800 3300 7050 3300
Wire Wire Line
	7050 3300 7050 3400
$Comp
L power:GND #PWR039
U 1 1
P 7050 3800
F 0 "#PWR039" H 7050 3550 50  0001 C CNN
F 1 "GND" H 7055 3627 50  0000 C CNN
F 2 "" H 7050 3800 50  0001 C CNN
F 3 "" H 7050 3800 50  0001 C CNN
	1    7050 3800
	1    0    0    -1  
$EndComp
Wire Wire Line
	7050 3800 7050 3700
Wire Wire Line
	6800 3200 7200 3200
Wire Wire Line
	7200 3200 7200 3500
Wire Wire Line
	7200 3500 7350 3500
Connection ~ 7350 3500
Wire Wire Line
	7350 3500 7350 3550
Wire Wire Line
	7350 3100 6800 3100
Connection ~ 7350 3100
$EndSCHEMATC
